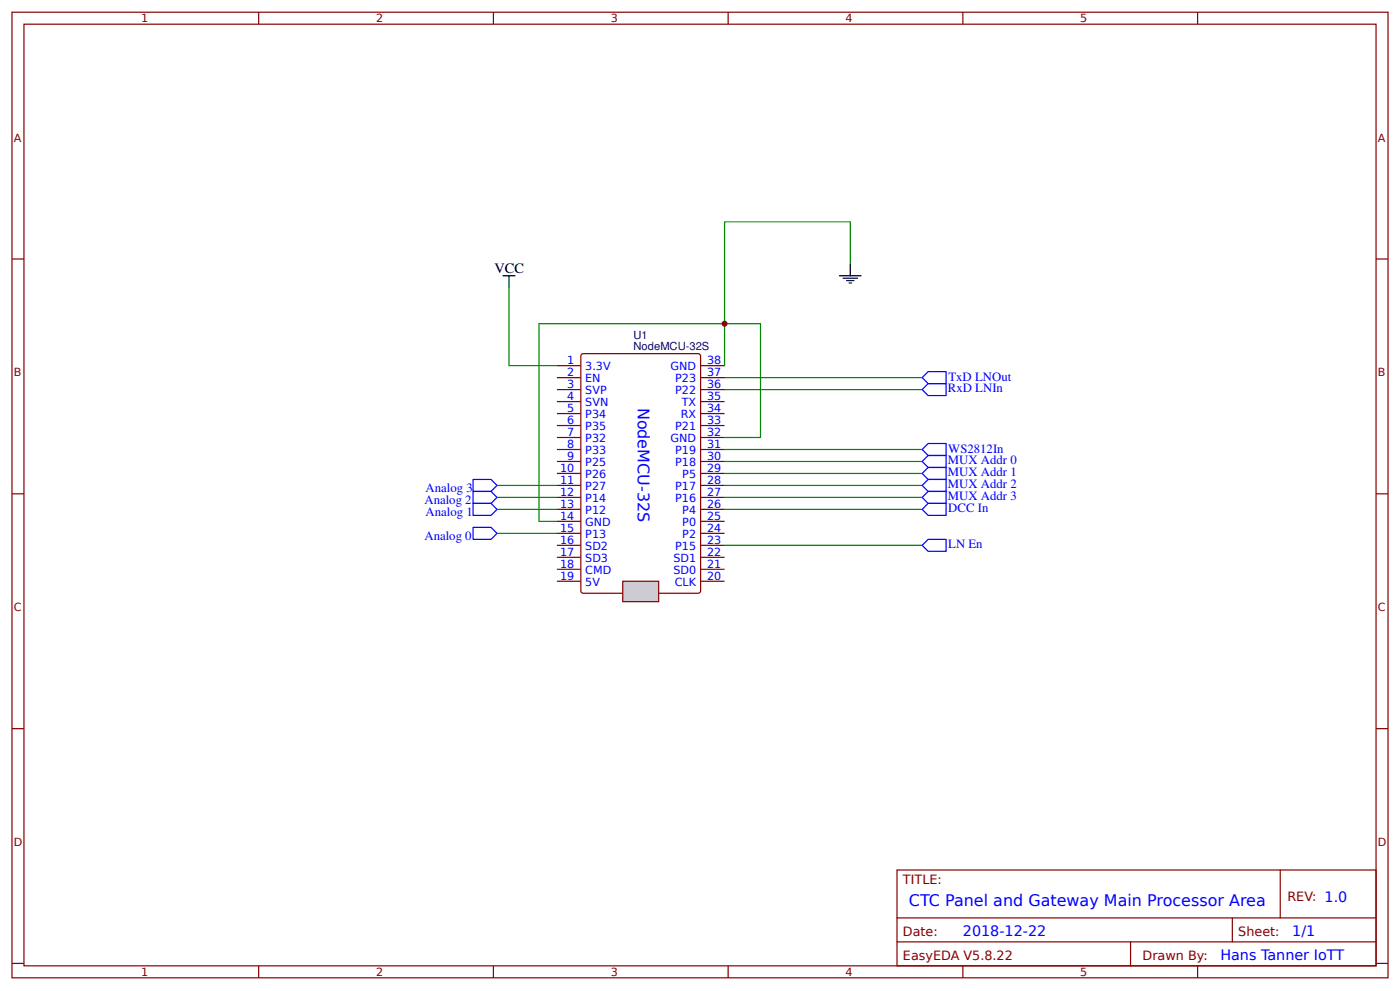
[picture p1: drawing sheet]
<svg xmlns="http://www.w3.org/2000/svg" width="309mm" height="219mm" viewBox="0 0 309 219" stroke-linecap="round" stroke-linejoin="round" font-family="sans-serif">
<g fill="none" stroke="#800" stroke-width=".26">
<path d="M2.6 2.7h304.1v213.3h-304.1zM5.3 5.3h298.7v208h-298.7zM57.1 2.7v2.6M109 2.7v2.6M160.9 2.7v2.6M212.7 2.7v2.6M264.6 2.7v2.6M2.6 57.2h2.7M304 57.2h2.7M128.6 78.2l25.7-.1 .4 .3 .1 52.1-.3 .4-25.6 .1-.5-.2-.1-52.2zM123 80.8h5.3M123 83.4h5.3"/>
<path d="M123 86h5.3M123 88.7h5.3M123 91.3h5.3M123 94h5.3M123 96.6h5.3M123 99.3h5.3M154.8 80.8h5.3M154.8 83.4h5.3M154.8 86h5.3M154.8 88.7h5.3M154.8 91.3h5.3M154.8 94h5.3"/>
<path d="M154.8 96.6h5.3M154.8 99.3h5.3M2.6 109.1h2.7M123 101.9h5.3M123 104.6h5.3M123 107.2h5.3M123 109.9h5.3M123 112.5h5.3M123 115.1h5.3M123 117.8h5.3M154.8 101.9h5.3M154.8 104.6h5.3"/>
<path d="M154.8 107.2h5.3M154.8 109.9h5.3M154.8 112.5h5.3M154.8 115.1h5.3M154.8 117.8h5.3M304 109.1h2.7M123 120.4h5.3M123 123.1h5.3M123 125.7h5.3M123 128.4h5.3M154.8 120.4h5.3M154.8 123.1h5.3"/>
<path d="M154.8 125.7h5.3M154.8 128.4h5.3M2.6 160.9h2.7M304 160.9h2.7M198.2 192.1h105.8v21.2h-105.8zM282.8 192.1v10.6M2.6 212.8h2.7M57.1 213.3v2.7M109 213.3v2.7M160.9 213.3v2.7M198.2 202.7h105.8M198.2 208h105.8"/>
<path d="M212.7 213.3v2.7M249.8 208v5.3M264.6 213.3v2.7M272.3 202.7v5.3M304 212.8h2.7"/>
</g>
<path d="M203.7 86l1.4-1.3h3.9v2.7h-3.9zM203.7 83.4l1.4-1.3h3.9v2.6h-3.9z" fill="none" stroke="#00f" stroke-width=".26"/>
<path d="M160.1 83.4h43.6M160.1 86h43.6" fill="none" stroke="#080" stroke-width=".26"/>
<path d="M137.6 128.4h7.9v4.5h-7.9z" fill="#ccc" stroke="#800" stroke-width=".26"/>
<path d="M205.1 97.9h3.9v2.7h-3.9l-1.4-1.3zM104.5 116.5h4l1.3 1.3-1.3 1.3h-4zM104.5 111.2h4l1.3 1.3-1.3 1.3h-4zM104.5 108.5h4l1.3 1.4-1.3 1.3h-4zM104.5 105.9h4l1.3 1.3-1.3 1.3h-4zM203.7 104.6l1.4-1.4h3.9v2.7h-3.9zM203.7 112.5l1.4-1.3h3.9v2.6h-3.9zM205.1 100.6h3.9v2.6h-3.9l-1.4-1.3zM205.1 105.9h3.9v2.6h-3.9l-1.4-1.3zM205.1 108.5h3.9v2.7h-3.9l-1.4-1.3zM203.7 120.4l1.4-1.3h3.9v2.7h-3.9z" fill="none" stroke="#00f" stroke-width=".26"/>
<g fill="none" stroke="#080" stroke-width=".26">
<path d="M187.9 58.3v-9.3h-27.8v31.8M112.4 63.6v17.2h10.6M160.1 96.6h7.9v-25.1h-48.9v43.6h3.9M160.1 99.3h43.6M109.8 107.2h13.2M109.8 109.9h13.2M109.8 117.8h13.2M109.8 112.5h13.2M160.1 101.9h43.6M160.1 104.6h43.6M160.1 107.2h43.6M160.1 109.9h43.6"/>
<path d="M160.1 112.5h43.6M160.1 120.4h43.6"/>
</g>
<path d="M187.9 58.3v2.6M111.1 60.9h2.7M112.4 60.9v2.7M185.5 60.9h4.7M186.3 61.4h3.1M187.1 62h1.5M187.6 62.5h.5" fill="none" stroke="#000" stroke-width=".26"/>
<circle cx="160.1" cy="71.5" r=".66" fill="#c00"/>
<g font-size="3.5" fill="#00f">
<text x="140.9" y="90" transform="rotate(90 140.9 90)">NodeMCU-32S</text>
<text x="200.8" y="200.1">CTC Panel and Gateway Main Processor Area</text>
</g>
<text font-size="3.2" x="109.3" y="60.4">VCC</text>
<g font-size="3.2" fill="#00f">
<text x="212.7" y="206.7">2018-12-22</text>
<text x="285.5" y="206.7">1/1</text>
<text x="269.6" y="212">Hans Tanner IoTT</text>
</g>
<g font-size="2.8" fill="#00f">
<text x="209.4" y="86.6">RxD LNIn</text>
<text x="209.5" y="84.1">TxD LNOut</text>
<text x="209.5" y="99.9">WS2812In</text>
<text x="209.4" y="102.5">MUX Addr 0</text>
<text x="209.4" y="105.1">MUX Addr 1</text>
<text x="209.4" y="107.8">MUX Addr 2</text>
<text x="93.8" y="111.3">Analog 2</text>
<text x="94" y="113.9">Analog 1</text>
<text x="94" y="108.6">Analog 3</text>
<text x="209.4" y="110.4">MUX Addr 3</text>
<text x="209.5" y="113.2">DCC In</text>
<text x="93.8" y="119.2">Analog 0</text>
<text x="209.5" y="121.1">LN En</text>
</g>
<g font-size="2.8" fill="#800">
<text x="199.5" y="195.3">TITLE:</text>
<text x="284.4" y="199">REV: 1.0</text>
<text x="199.5" y="206.7">Date:</text>
<text x="273.6" y="206.7">Sheet:</text>
<text x="199.5" y="212">EasyEDA V5.8.22</text>
<text x="252.4" y="212">Drawn By:</text>
</g>
<g font-size="2.5" fill="#800">
<text x="31.2" y="4.9">1</text>
<text x="83.1" y="4.9">2</text>
<text x="134.9" y="4.9">3</text>
<text x="186.8" y="4.9">4</text>
<text x="238.7" y="4.9">5</text>
<text x="3" y="31.3">A</text>
<text x="304.4" y="31.3">A</text>
<text x="3" y="83.1">B</text>
<text x="304.4" y="83.1">B</text>
<text x="3" y="135">C</text>
<text x="304.4" y="135">C</text>
<text x="3" y="186.8">D</text>
<text x="304.4" y="186.8">D</text>
<text x="31.2" y="215.6">1</text>
<text x="83.1" y="215.6">2</text>
<text x="134.9" y="215.6">3</text>
<text x="186.8" y="215.6">4</text>
<text x="238.7" y="215.6">5</text>
</g>
<g font-size="2.5" fill="#000080">
<text x="140" y="77.3">NodeMCU-32S</text>
<text x="140" y="74.8">U1</text>
</g>
<g font-size="2.5" fill="#00f">
<text x="125.3" y="80.5">1</text>
<text x="125.3" y="83.1">2</text>
<text x="129.3" y="81.8">3.3V</text>
<text x="148.1" y="81.8">GND</text>
<text x="156.2" y="80.5">38</text>
<text x="156.2" y="83.1">37</text>
<text x="125.3" y="85.8">3</text>
<text x="125.3" y="88.4">4</text>
<text x="129.3" y="84.5">EN</text>
<text x="129.3" y="87.1">SVP</text>
<text x="129.3" y="89.7">SVN</text>
<text x="149.2" y="87.1">P22</text>
<text x="149.2" y="84.5">P23</text>
<text x="150.6" y="89.7">TX</text>
<text x="156.2" y="88.4">35</text>
<text x="156.2" y="85.8">36</text>
<text x="125.3" y="91.1">5</text>
<text x="125.3" y="93.7">6</text>
<text x="129.3" y="92.4">P34</text>
<text x="129.3" y="95">P35</text>
<text x="149.2" y="95">P21</text>
<text x="150.4" y="92.4">RX</text>
<text x="156.2" y="91.1">34</text>
<text x="156.2" y="93.7">33</text>
<text x="125.3" y="96.4">7</text>
<text x="125.3" y="99">8</text>
<text x="125.3" y="101.7">9</text>
<text x="129.3" y="97.7">P32</text>
<text x="129.3" y="100.3">P33</text>
<text x="148.1" y="97.7">GND</text>
<text x="149.2" y="100.3">P19</text>
<text x="156.2" y="96.4">32</text>
<text x="156.2" y="101.7">30</text>
<text x="156.2" y="99">31</text>
<text x="123.7" y="104.3">10</text>
<text x="123.7" y="106.9">11</text>
<text x="129.3" y="103">P25</text>
<text x="129.3" y="105.6">P26</text>
<text x="149.2" y="103">P18</text>
<text x="150.7" y="105.6">P5</text>
<text x="156.2" y="104.3">29</text>
<text x="156.2" y="106.9">28</text>
<text x="123.7" y="109.6">12</text>
<text x="123.7" y="112.2">13</text>
<text x="129.3" y="108.3">P27</text>
<text x="129.3" y="110.9">P14</text>
<text x="129.3" y="113.6">P12</text>
<text x="149.2" y="110.9">P16</text>
<text x="149.2" y="108.3">P17</text>
<text x="150.7" y="113.6">P4</text>
<text x="156.2" y="112.2">26</text>
<text x="156.2" y="109.6">27</text>
<text x="123.7" y="114.9">14</text>
<text x="123.7" y="117.5">15</text>
<text x="129.3" y="116.2">GND</text>
<text x="129.3" y="118.9">P13</text>
<text x="150.7" y="118.9">P2</text>
<text x="150.7" y="116.2">P0</text>
<text x="156.2" y="117.5">24</text>
<text x="156.2" y="114.9">25</text>
<text x="123.7" y="120.2">16</text>
<text x="123.7" y="122.8">17</text>
<text x="123.7" y="125.5">18</text>
<text x="129.3" y="121.5">SD2</text>
<text x="129.3" y="124.1">SD3</text>
<text x="148.8" y="124.1">SD1</text>
<text x="149.2" y="121.5">P15</text>
<text x="156.2" y="125.5">21</text>
<text x="156.2" y="122.8">22</text>
<text x="156.2" y="120.2">23</text>
<text x="123.7" y="128.1">19</text>
<text x="129.3" y="126.8">CMD</text>
<text x="129.3" y="129.4">5V</text>
<text x="148.8" y="126.8">SD0</text>
<text x="149.1" y="129.4">CLK</text>
<text x="156.2" y="128.1">20</text>
</g>
</svg>
